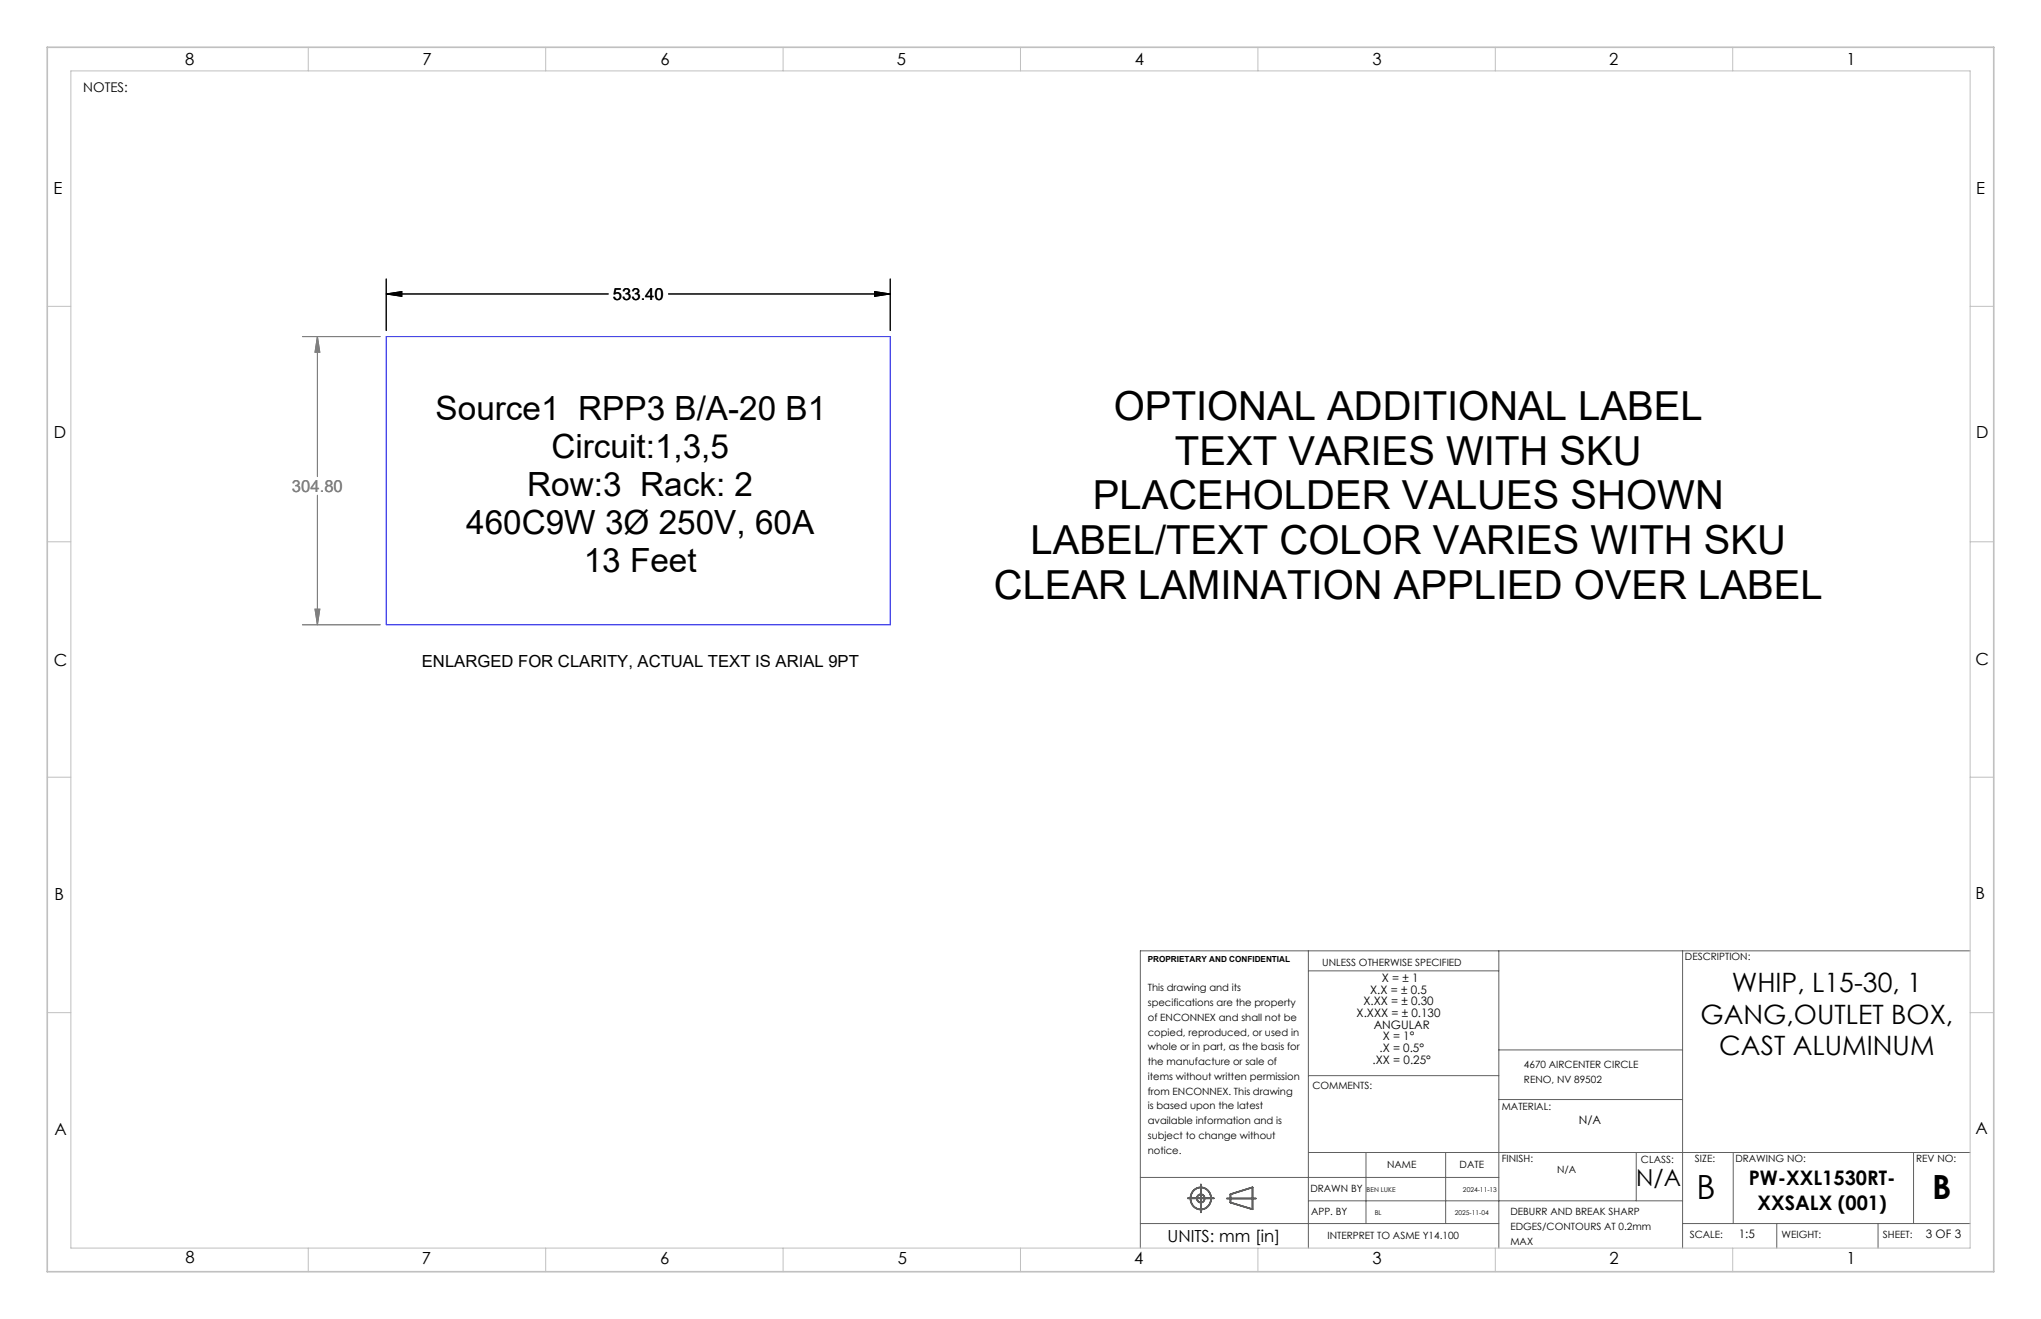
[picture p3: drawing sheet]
<svg xmlns="http://www.w3.org/2000/svg" width="432mm" height="279mm" viewBox="0 0 432 279" stroke-linecap="round" stroke-linejoin="round" font-family="sans-serif">
<g fill="none" stroke="#606060" stroke-width=".35">
<path d="M251.4 253.5h5.5M252.7 251.8a2.28 2.28 0 0 1 3.4 .5 2.28 2.28 0 0 1-1 3.3 2.29 2.29 0 0 1-2.8-.9 2.29 2.29 0 0 1 .4-2.9zM254.2 250.5v5.9M259.7 253.5h6.1M260.4 252.6l4.7-1.4v4.6l-4.7-1.4z"/>
<circle cx="254.1" cy="253.5" r=".84"/>
</g>
<g fill="none" stroke="#606060" stroke-width=".21">
<path d="M276.9 201.1v62.9M276.9 205.4h40.3M317.2 201.1v62.9M356.1 201.1v62.9M417 201.1h-175.6v62.9M276.9 227.5h40.3M317.2 222.1h38.9M317.2 232.6h38.9M241.4 258.8h75.8M241.4 249.1h75.8M276.9 243.8h140.1M276.9 254h79.2"/>
<path d="M289.1 243.8v15M306 243.8v15M346.3 243.8v10.2M356.1 258.8h60.9M366.9 243.8v15M376.1 258.8v5.2M397.5 258.8v5.2M405 243.8v15"/>
</g>
<g fill="none" stroke="#c0c0c0" stroke-width=".21">
<path d="M15 15h402v249h-402zM65.3 10v5M115.5 10v5M165.7 10v5M216 10v5M266.3 10v5M316.5 10v5M366.8 10v5M10 64.8h5M417 64.8h5M10 114.6h5M417 114.6h5"/>
<path d="M10 164.4h5M417 164.4h5M10 214.2h5M417 214.2h5M65.3 264v5M115.5 264v5M165.7 264v5M216 264v5M266.3 264v5M316.5 264v5M366.8 264v5"/>
</g>
<path d="M10 10h412v259h-412z" fill="none" stroke="#c0c0c0" stroke-width=".35"/>
<path d="M81.7 59v10.9M188.4 59v10.9M81.7 62.2l3.4-.5v1zM81.7 62.2h47.1M141.5 62.2h46.9M185.1 61.7l3.3 .5-3.3 .5z" fill="none" stroke="#000" stroke-width=".21"/>
<path d="M64 71.2h16.5M67.2 71.2l.5 3.3h-1zM67.2 71.2v29.6M67.2 104.8v27.4M64 132.2h16.5M66.7 128.9h1l-.5 3.3z" fill="none" stroke="#808080" stroke-width=".21"/>
<path d="M81.7 71.2h106.7v61h-106.7z" fill="none" stroke="#00f" stroke-width=".21"/>
<path d="M81.7 62.2l3.4-.5v1zM185.1 61.7l3.3 .5-3.3 .5z" fill="#000"/>
<path d="M66.7 128.9h1l-.5 3.3zM67.2 71.2l.5 3.3h-1z" fill="#808080"/>
<path d="M81.7 59v10.9M188.4 59v10.9M81.7 62.2l3.4-.5v1zM81.7 62.2h47.1M141.5 62.2h46.9M185.1 61.7l3.3 .5-3.3 .5z" fill="none" stroke="#000" stroke-width=".21"/>
<path d="M64 71.2h16.5M67.2 71.2l.5 3.3h-1zM67.2 71.2v29.6M67.2 104.8v27.4M64 132.2h16.5M66.7 128.9h1l-.5 3.3z" fill="none" stroke="#808080" stroke-width=".21"/>
<path d="M81.7 62.2l3.4-.5v1zM185.1 61.7l3.3 .5-3.3 .5z" fill="#000"/>
<path d="M66.7 128.9h1l-.5 3.3zM67.2 71.2l.5 3.3h-1z" fill="#808080"/>
<g font-size="8.5">
<text x="235.8" y="88.8">OPTIONAL ADDITIONAL LABEL</text>
<text x="248.7" y="98.3">TEXT VARIES WITH SKU</text>
<text x="231.3" y="107.8">PLACEHOLDER VALUES SHOWN</text>
<text x="218.1" y="117.2">LABEL/TEXT COLOR VARIES WITH SKU</text>
<text x="210.4" y="126.7">CLEAR LAMINATION APPLIED OVER LABEL</text>
</g>
<g font-size="7.1">
<text x="92.2" y="88.8">Source1 RPP3 B/A-20 B1</text>
<text x="116.7" y="96.9">Circuit:1,3,5</text>
<text x="111.6" y="104.9">Row:3 Rack: 2</text>
<text x="98.7" y="113">460C9W 3Ø 250V, 60A</text>
<text x="123.6" y="121">13 Feet</text>
<text x="359.1" y="253.5">B</text>
<text x="409" y="253.7">B</text>
</g>
<g font-size="5.6">
<text x="366.6" y="209.9">WHIP, L15-30, 1</text>
<text x="359.9" y="216.6">GANG,OUTLET BOX,</text>
<text x="363.9" y="223.2">CAST ALUMINUM</text>
</g>
<text font-size="4.9" x="346.3" y="250.8">N/A</text>
<g font-size="4.2">
<text x="370.1" y="250.6">PW-XXL1530RT-</text>
<text x="372" y="255.8">XXSALX (001)</text>
</g>
<g font-size="3.5">
<text x="39.2" y="13.8">8</text>
<text x="89.4" y="13.8">7</text>
<text x="139.8" y="13.8">6</text>
<text x="189.8" y="13.8">5</text>
<text x="240.2" y="13.8">4</text>
<text x="290.5" y="13.8">3</text>
<text x="340.6" y="13.8">2</text>
<text x="390.8" y="13.8">1</text>
<text x="11.3" y="41.1">E</text>
<text x="418.3" y="41">E</text>
<text x="129.7" y="63.4">533.40</text>
<text x="11.4" y="92.7">D</text>
<text x="418.3" y="92.7">D</text>
<text x="11.4" y="140.9">C</text>
<text x="89.3" y="141.1">ENLARGED FOR CLARITY, ACTUAL TEXT IS ARIAL 9PT</text>
<text x="418.1" y="140.8">C</text>
<text x="11.5" y="190.4">B</text>
<text x="418.1" y="190.2">B</text>
<text x="418.1" y="239.8">A</text>
<text x="11.5" y="240.1">A</text>
<text x="247.1" y="262.8">UNITS: mm [in]</text>
<text x="39.2" y="267.2">8</text>
<text x="89.3" y="267.4">7</text>
<text x="139.8" y="267.4">6</text>
<text x="190" y="267.4">5</text>
<text x="240" y="267.4">4</text>
<text x="290.5" y="267.4">3</text>
<text x="340.7" y="267.4">2</text>
<text x="390.8" y="267.5">1</text>
</g>
<text font-size="3.5" fill="#808080" x="61.8" y="104">304.80</text>
<text font-size="2.8" x="17.6" y="19.4">NOTES:</text>
<g font-size="2.5">
<text x="292.5" y="207.7">X = ± 1</text>
<text x="287.1" y="215.1">X.XXX = ± 0.130</text>
<text x="288.6" y="212.6">X.XX = ± 0.30</text>
<text x="290" y="210.2">X.X = ± 0.5</text>
<text x="290.8" y="217.6">ANGULAR</text>
<text x="292.7" y="220.1">X = 1°</text>
<text x="290.5" y="225">.XX = 0.25°</text>
<text x="292" y="222.5">.X = 0.5°</text>
<text x="334.2" y="237.8">N/A</text>
<text x="368" y="261.9">1:5</text>
<text x="407.6" y="261.9">3 OF 3</text>
</g>
<g font-size="2.1">
<text x="356.6" y="203.1">DESCRIPTION:</text>
<text x="242.9" y="209.7">This drawing and its</text>
<text x="279.9" y="204.3">UNLESS OTHERWISE SPECIFIED</text>
<text x="242.9" y="212.8">specifications are the property</text>
<text x="242.9" y="215.9">of ENCONNEX and shall not be</text>
<text x="242.9" y="219.1">copied, reproduced, or used in</text>
<text x="242.9" y="222.2">whole or in part, as the basis for</text>
<text x="242.9" y="225.3">the manufacture or sale of</text>
<text x="322.6" y="226">4670 AIRCENTER CIRCLE</text>
<text x="242.9" y="228.4">items without written permission</text>
<text x="242.9" y="231.5">from ENCONNEX. This drawing</text>
<text x="277.8" y="230.4">COMMENTS:</text>
<text x="322.6" y="229.1">RENO, NV 89502</text>
<text x="242.9" y="234.6">is based upon the latest</text>
<text x="242.9" y="237.8">available information and is</text>
<text x="317.9" y="234.8">MATERIAL:</text>
<text x="242.9" y="240.9">subject to change without</text>
<text x="242.9" y="244">notice.</text>
<text x="317.9" y="245.8">FINISH:</text>
<text x="358.8" y="245.8">SIZE:</text>
<text x="367.3" y="245.8">DRAWING NO:</text>
<text x="405.6" y="245.8">REV NO:</text>
<text x="293.6" y="247.1">NAME</text>
<text x="308.9" y="247.1">DATE</text>
<text x="329.6" y="248.2">N/A</text>
<text x="347.3" y="246.1">CLASS:</text>
<text x="277.3" y="252.2">DRAWN BY</text>
<text x="277.5" y="257.1">APP. BY</text>
<text x="319.7" y="257.1">DEBURR AND BREAK SHARP</text>
<text x="281" y="262.1">INTERPRET TO ASME Y14.100</text>
<text x="319.7" y="260.2">EDGES/CONTOURS AT 0.2mm</text>
<text x="319.7" y="263.3">MAX</text>
<text x="357.6" y="261.9">SCALE:</text>
<text x="377.1" y="261.9">WEIGHT:</text>
<text x="398.5" y="261.9">SHEET:</text>
</g>
<text font-size="1.8" x="242.9" y="203.6">PROPRIETARY AND CONFIDENTIAL</text>
<g font-size="1.4">
<text x="289.3" y="252.2">BEN LUKE</text>
<text x="291" y="257">BL</text>
<text x="307.9" y="257.1">2025-11-04</text>
<text x="309.7" y="252.2">2024-11-13</text>
</g>
</svg>
